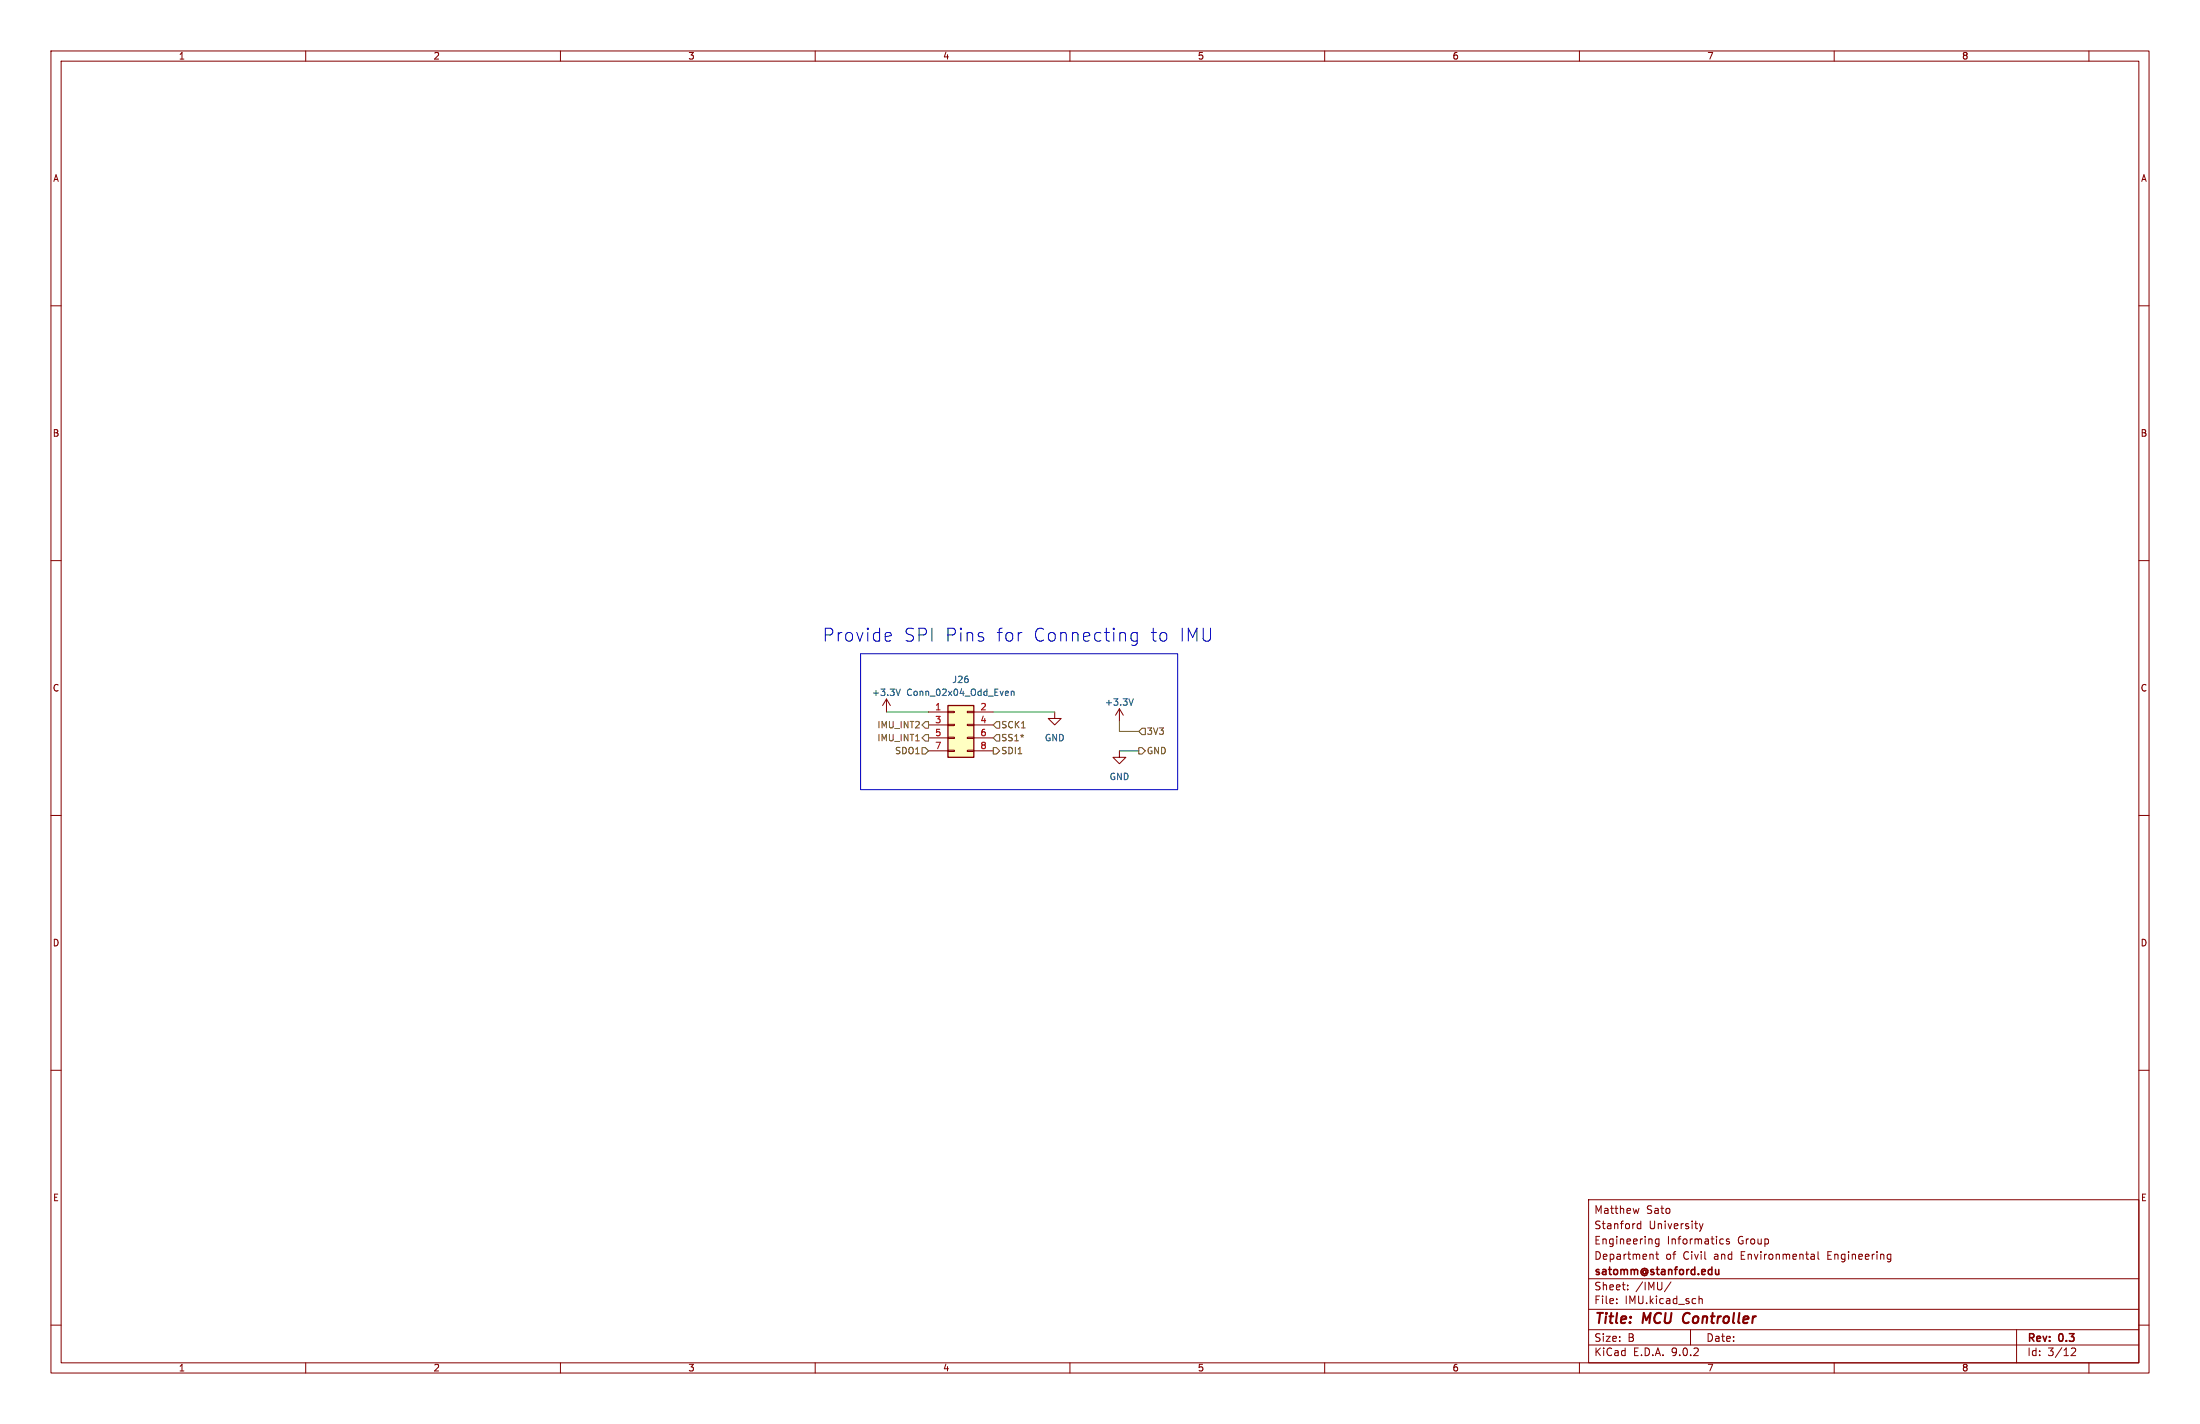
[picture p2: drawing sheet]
<svg xmlns="http://www.w3.org/2000/svg" width="432mm" height="279mm" viewBox="0 0 432 279" stroke-linecap="round" stroke-linejoin="round" font-family="sans-serif">
<g fill="none" stroke="#840000" stroke-width=".2">
<path d="M10 10h411.8v259.4h-411.8zM12 12h407.8v255.4h-407.8zM60 10v2M110 10v2M160 10v2M210 10v2M260 10v2M310 10v2M360 10v2M410 10v2M10 60h2M419.8 60h2"/>
<path d="M10 110h2M419.8 110h2M207 139.7v1.3h1.3l-1.3 1.2-1.3-1.2h1.3M10 160h2M419.8 160h2M10 210h2M419.8 210h2M311.8 235.4h108v32h-108zM321.7 237.1l-.3 1-.3-.7M322 239.6v1.5M10 260h2M311.8 256.9h108"/>
<path d="M311.8 250.9h108M317.3 255.6v.2M317.3 254.9v.1M319.5 252.9v.2M319.5 252.2v.1M322 240.2l-.4-.1-.3 .3 .2 .6h.5M324.4 246.2l.1 .9M325 246.1h.5M325.2 245.6v1.3l.3 .2M325.6 243.1v1.2l-.3 .3-.3-.1M325.6 243.2l-.4-.1-.3 .3 .1 .6h.6M328 251.5l-1.3 1.9"/>
<path d="M333.5 254.3v1.5M333.5 254.9l.2-.1 .3 .1 .1 .9M333.5 240.1l.4 1M333.9 241.1l-.4 .5M334.3 240.1l-.4 1M337.8 243.1l.5 .1M338.3 244l-.5 .1M339.4 243.2l-.4-.1-.2 .2 .1 .2 .5 .2v.3h-.6M355.6 246.1h.3l.2 .2v.8M356.1 247l-.5 .1M356.1 246.4l-.5 .1M356.8 245.6v1.3l.2 .2"/>
<path d="M370.7 246.1l.4 .1M371.1 247l-.4 .1M371.1 246.1v1.2l-.3 .3M419.8 260h2M60 267.4v2M110 267.4v2M160 267.4v2M210 267.4v2M260 267.4v2M310 267.4v2M311.8 263.9h108M311.8 260.9h108"/>
<path d="M331.8 260.9v3M360 267.4v2M395.8 260.9v6.5M406.5 264.6l.6-.1 .2 .1 .1 .3-.9 1.1h.9M410 267.4v2"/>
</g>
<path d="M330.6 257.9l-.1 .2a1.23 1.23 0 0 0 .1 1.4" fill="none" stroke="#840000" stroke-width=".4"/>
<path d="M336.7 249.1l.1 .9 .3 .1 .3-.2M337.4 249.1v1" fill="none" stroke="#840000" stroke-width=".3"/>
<path d="M186.1 138.4h5v10.2h-5z" fill="#ffffc2"/>
<path d="M186.1 138.4h5v10.2h-5z" fill="none" stroke="#840000" stroke-width=".25"/>
<g fill="none" stroke="#840000" stroke-width=".2">
<path d="M174 137.2l-.8 1.2M174 137.2l.8 1.2M174 137.2v2.5M182.2 139.7h3.9M186.1 139.6h1.2v.2h-1.2zM189.9 139.6h1.2v.2h-1.2zM191.1 139.7h3.8M219.7 139.1l-.8 1.2M219.7 139.1l.8 1.2M219.7 139.1v2.5M182.2 142.2h3.9M182.2 144.8h3.9"/>
<path d="M182.2 147.3h3.9M186.1 142.1h1.2v.3h-1.2zM186.1 144.7h1.2v.2h-1.2zM186.1 147.2h1.2v.2h-1.2zM189.9 142.1h1.2v.3h-1.2zM189.9 144.7h1.2v.2h-1.2zM189.9 147.2h1.2v.2h-1.2zM191.1 142.2h3.8M191.1 144.8h3.8M191.1 147.3h3.8M219.7 147.3v1.3h1.3l-1.3 1.3-1.3-1.3h1.3"/>
</g>
<path d="M176.7 135.2l-.4 1.3M197.5 135.6l.4 .1v.2l-.6 .1M197.9 136.4l-.4 .1M198.5 135.7h.5v.8M198.5 135.6v.9M222.4 137.1l-.4 1.3" fill="none" stroke="#006464" stroke-width=".2"/>
<path d="M181 146.7h.6l.6 .6-.6 .7h-.6zM181.6 141.6h.6v1.3h-.6l-.6-.7zM181.6 144.1h.6v1.3h-.6l-.6-.6zM194.9 146.7h.7l.6 .6-.6 .7h-.7zM195.6 144.1h.6v1.3h-.6l-.7-.6zM195.6 141.6h.6v1.3h-.6l-.7-.7zM223.5 146.7h.7l.6 .6-.6 .7h-.7zM224.2 142.9h.6v1.2h-.6l-.7-.6z" fill="none" stroke="#725600" stroke-width=".2"/>
<path d="M174 139.7h8.2M194.9 139.7h12.1M219.7 141.6v1.9h3.8M219.7 147.3h3.8" fill="none" stroke="#009600" stroke-width=".2"/>
<path d="M168.9 128.3h62.2v26.6h-62.2zM174.1 124.1l.7 .1 .1 .5-1.2 .2M174.8 125.7l-.7 .1M223.2 124.2l-.7-.1-.5 .5v.7l.2 .4 .3 .1 .7-.1M223.2 124.1v2.1a.69 .69 0 0 1-1.1 .3" fill="none" stroke="#0000c2" stroke-width=".2"/>
<g font-size="3.5" fill="#0000c2">
<text x="161.3" y="126.1">Provide</text>
<text x="177.2" y="126.1">SPI Pins</text>
<text x="195.2" y="126.1">for</text>
<text x="202.5" y="126.1">Connecting</text>
<text x="225.4" y="126.1">to</text>
<text x="231" y="126.1">IMU</text>
</g>
<g font-size="2.8" fill="#840000">
<text x="312.8" y="260.3">Title:</text>
<text x="322.5" y="260.3">MCU</text>
<text x="331.2" y="260.3">Controller</text>
</g>
<g font-size="2.1" fill="#840000">
<text x="312.8" y="238.4">Matthew</text>
<text x="323.1" y="238.4">Sato</text>
<text x="312.8" y="244.4">Engineering</text>
<text x="312.8" y="241.4">Stanford</text>
<text x="323.6" y="241.4">University</text>
<text x="327.2" y="244.4">Informatics</text>
<text x="341.1" y="244.4">Group</text>
<text x="312.8" y="250.6">satomm@stanford.edu</text>
<text x="312.8" y="247.4">Department</text>
<text x="326.9" y="247.4">of</text>
<text x="330.4" y="247.4">Civil</text>
<text x="336.6" y="247.4">and</text>
<text x="341.9" y="247.4">Environmental</text>
<text x="359.1" y="247.4">Engineering</text>
<text x="312.8" y="256.1">File:</text>
<text x="312.8" y="253.4">Sheet:</text>
<text x="318.9" y="256.1">IMU.kicad_sch</text>
<text x="321" y="253.4">/IMU/</text>
<text x="312.8" y="263.5">Size:</text>
<text x="319.5" y="263.5">B</text>
<text x="334.8" y="263.5">Date:</text>
<text x="397.8" y="263.7">Rev:</text>
<text x="404.2" y="263.7">0.3</text>
<text x="312.8" y="266.3">KiCad</text>
<text x="320.5" y="266.3">E.D.A.</text>
<text x="328.1" y="266.3">9.0.2</text>
<text x="397.8" y="266.3">Id:</text>
<text x="401.9" y="266.3">3/12</text>
</g>
<g font-size="1.8" fill="#840000">
<text x="35" y="11.9">1</text>
<text x="85" y="11.9">2</text>
<text x="135" y="11.9">3</text>
<text x="185" y="11.9">4</text>
<text x="235" y="11.9">5</text>
<text x="285" y="11.9">6</text>
<text x="335" y="11.9">7</text>
<text x="385" y="11.9">8</text>
<text x="10.3" y="35.9">A</text>
<text x="420.1" y="35.9">A</text>
<text x="10.3" y="85.9">B</text>
<text x="420.1" y="85.9">B</text>
<text x="10.3" y="135.9">C</text>
<text x="420.1" y="135.9">C</text>
<text x="10.3" y="185.9">D</text>
<text x="420.1" y="185.9">D</text>
<text x="10.3" y="235.9">E</text>
<text x="420.1" y="235.9">E</text>
<text x="35" y="269.3">1</text>
<text x="85" y="269.3">2</text>
<text x="135" y="269.3">3</text>
<text x="185" y="269.3">4</text>
<text x="235" y="269.3">5</text>
<text x="285" y="269.3">6</text>
<text x="335" y="269.3">7</text>
<text x="385" y="269.3">8</text>
</g>
<g font-size="1.8" fill="#006464">
<text x="171" y="136.8">+3.3V</text>
<text x="177.8" y="136.8">Conn_02x04_Odd_Even</text>
<text x="186.8" y="134.2">J26</text>
<text x="216.8" y="138.7">+3.3V</text>
<text x="205" y="145.6">GND</text>
<text x="217.7" y="153.3">GND</text>
</g>
<g font-size="1.8" fill="#725600">
<text x="172.1" y="143.1">IMU_INT2</text>
<text x="196.4" y="143.1">SCK1</text>
<text x="172.1" y="145.6">IMU_INT1</text>
<text x="175.6" y="148.2">SDO1</text>
<text x="196.4" y="145.6">SS1*</text>
<text x="196.4" y="148.2">SDI1</text>
<text x="225" y="148.2">GND</text>
<text x="225" y="144.4">3V3</text>
</g>
<g font-size="1.8" fill="#a90000">
<text x="183.4" y="139.4">1</text>
<text x="183.4" y="142">3</text>
<text x="192.3" y="139.4">2</text>
<text x="192.3" y="142">4</text>
<text x="183.4" y="144.5">5</text>
<text x="183.4" y="147.1">7</text>
<text x="192.3" y="144.5">6</text>
<text x="192.3" y="147.1">8</text>
</g>
</svg>
